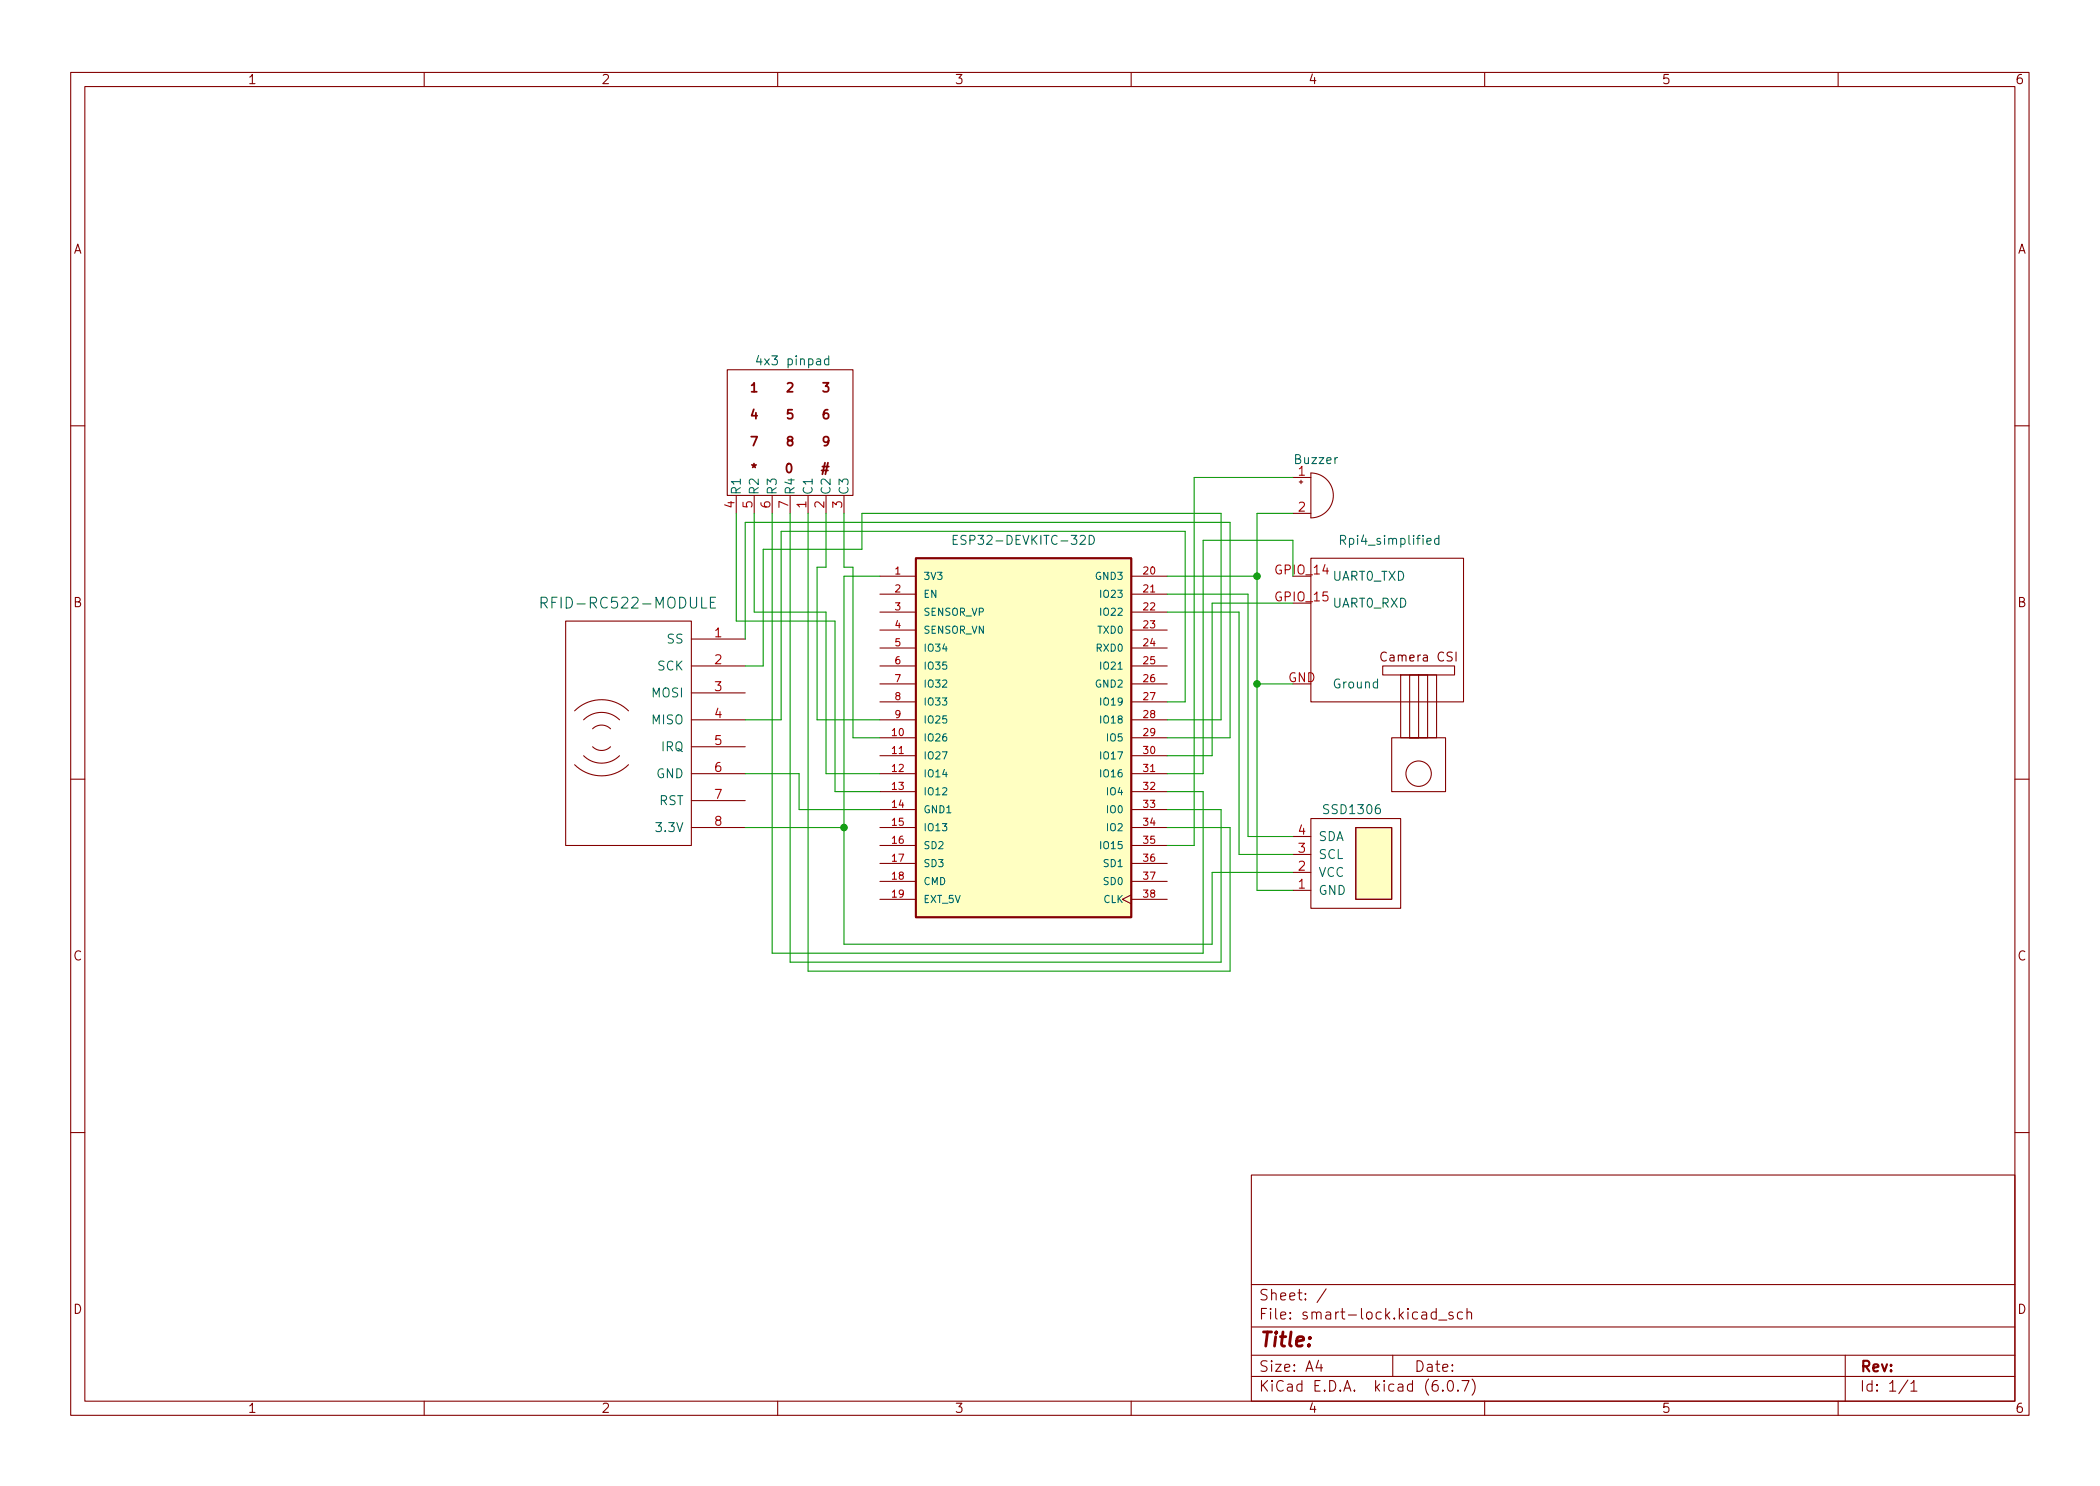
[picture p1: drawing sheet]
<svg xmlns="http://www.w3.org/2000/svg" width="297mm" height="210mm" viewBox="0 0 297 210" stroke-linecap="round" stroke-linejoin="round" font-family="sans-serif">
<g fill="none" stroke="#840000" stroke-width=".15">
<path d="M10 10.2h277v190.1h-277zM12 12.2h273v186.1h-273zM60 10.2v2M110 10.2v2M160 10.2v2M210 10.2v2M260 10.2v2M102.9 52.3h17.7v17.8h-17.7zM10 60.2h2M104.1 70.1v2.5M106.7 70.1v2.5M109.2 70.1v2.5"/>
<path d="M111.8 70.1v2.5M114.3 70.1v2.5M116.8 70.1v2.5M119.4 70.1v2.5M182.9 67.6h2.5M182.9 72.6h2.5M183.8 68.2h.5M184 67.9v.5M185.4 79h21.6v20.3h-21.6zM185.4 66.9a3.2 3.2 0 0 1 3.2 3.2 3.2 3.2 0 0 1-3.2 3.2zM285 60.2h2M80 87.9h17.8v31.7h-17.8z"/>
<path d="M97.8 94.2h7.6M97.8 90.4h7.6M97.8 98h7.6M124.5 81.5h5M124.5 84.1h5M124.5 86.6h5M124.5 89.1h5M124.5 91.7h5M124.5 94.2h5M124.5 96.8h5M124.5 99.3h5M160 81.5h5.1"/>
<path d="M160 84.1h5.1M160 86.6h5.1M160 89.1h5.1M160 91.7h5.1M160 94.2h5.1M160 96.8h5.1M160 99.3h5.1M195.6 94.2h10.1v1.3h-10.1zM198.1 95.5h5.1v8.9h-5.1zM200.7 95.5v8.9h-1.3h2.5v-8.9h-2.5v8.9M10 110.2h2M81.3 100.6a5.4 5.4 0 0 1 7.6 0"/>
<path d="M81.3 108.2a5.4 5.4 0 0 0 7.6 0M82.5 101.8a3.6 3.6 0 0 1 5.1 0M82.5 106.9a3.6 3.6 0 0 0 5.1 0M83.8 103.1a1.8 1.8 0 0 1 2.6 0M83.8 105.7a1.8 1.8 0 0 0 2.6 0M97.8 109.5h7.6M97.8 117.1h7.6M97.8 101.8h7.6M97.8 105.7h7.6M97.8 113.3h7.6M124.5 104.4h5M124.5 106.9h5"/>
<path d="M124.5 109.5h5M124.5 112h5M124.5 114.5h5M124.5 117.1h5M124.5 119.6h5M124.5 101.8h5M160 104.4h5.1M160 106.9h5.1M160 109.5h5.1M160 112h5.1M160 114.5h5.1M160 117.1h5.1"/>
<path d="M160 119.6h5.1M160 101.8h5.1M182.9 118.4h2.5M185.4 115.8h12.7v12.7h-12.7zM191.8 117.1h5v10.1h-5zM196.8 104.4h7.7v7.6h-7.7zM285 110.2h2M124.5 122.2h5M124.5 124.7h5M124.5 127.2h5M160 126.6l-1.3 .6 1.3 .7M160 122.2h5.1"/>
<path d="M160 124.7h5.1M160 127.2h5.1M182.9 126h2.5M182.9 123.4h2.5M182.9 120.9h2.5M195.6 122.2h.1M10 160.2h2M177 166.3h108v32h-108zM285 160.2h2M60 198.3v2M110 198.3v2M160 198.3v2"/>
<path d="M177 194.8h108M177 191.8h108M177 187.8h108M177 181.8h108M186.5 192.5l-.4 1h1M186.9 193v1M187.6 182.4l-1.3 1.9M197 191.8v3M203.1 185.7l-.4-.1-.3 .3v.4l.2 .3h.1h.4M203.1 185.1v1.5M203.5 186.8h1.1M204.1 196.7v.1h-.1l.1-.1v.1"/>
<path d="M204.9 195.4a.36 .36 0 0 1 .6 .2 .77 .77 0 0 1-.4 1.2 1 1 0 0 1-.2-1.4zM205.5 185.7l-.4-.1-.2 .2 .1 .3 .5 .1 .1 .1-.1 .3h-.1h-.5M206.2 196.7l.1 .1h-.1h-.1l.1-.1v.1M206.8 195.3h1l-.7 1.5M206.9 185.7l-.5-.1-.3 .3v.4l.2 .3h.1h.5M207.5 185.8a.37 .37 0 0 1 .6 0v.8M207.5 185.1v1.5M208.2 195.1a1.72 1.72 0 0 1 0 2.3M210 198.3v2M260 198.3v2M261 191.8v6.5M269.9 195.3l-1.3 1.9"/>
<path d="M270.3 195.8l.4-.5v1.5M270.3 196.8h.9"/>
<circle cx="200.7" cy="109.5" r="1.8"/>
</g>
<g fill="none" stroke="#840000" stroke-width=".25">
<path d="M106.3 54.5l.4-.3v1.2M106.3 55.4h.7M106.6 57.9l-.3 .9h.8M106.9 58.4v.8M116.4 54.2h.8l-.4 .4 .3 .2v.5l-.1 .1h-.4l-.2-.1M117.1 58a.5 .5 0 0 0-.6 .5v.5l.1 .2h.4l.1-.1 .1-.4-.1-.2h-.4l-.2 .2M106.3 61.8h.8l-.5 1.3M106.3 65.8l.3 .1 .4-.1M106.5 66.1l.1-.2 .2 .2M106.6 65.6v.3M116.2 66.6h.9M116.3 66h.9"/>
<path d="M116.7 65.5l-.4 1.6M117.1 65.5l-.4 1.6M117.2 62.3l-.2 .3-.4-.1-.1-.2v-.3l.1-.2h.4l.1 .1a.84 .84 0 0 1-.3 1.2h-.2M129.5 79h30.5v50.8h-30.5z"/>
</g>
<g fill="none" stroke="#006464" stroke-width=".15">
<path d="M117.2 50.8h-.3l-.3 .2v.4l.1 .2h.5M117.2 50.4v1.2M134.8 76.4h.5M135.4 75.8h-.6v1.2h.6M154.1 75.8a.64 .64 0 0 1 .7 .6 .64 .64 0 0 1-.7 .6zM203.5 76.2h-.3l-.3 .2v.4l.1 .2h.5M203.5 75.8v1.2M76.5 85.3h.6a.41 .41 0 0 0 .3-.4 .41 .41 0 0 0-.3-.4h-.6v1.5M76.9 85.3l.5 .7M100.5 85.2h.5M101.2 84.5h-.7v1.5h.7M194.8 96.6l-.3-.1-.3 .2v.4l.2 .2h.4"/>
<path d="M194.8 96.1v1.2"/>
</g>
<g fill="#ffffc2" stroke="#ffffc2" stroke-width=".14">
<path d="M191.8 117.1h5v10.1h-5z"/>
<path d="M129.5 79h30.5v50.8h-30.5z"/>
</g>
<path d="M206 92.3v1.2" fill="none" stroke="#840000" stroke-width=".16"/>
<g fill="none" stroke="#009600" stroke-width=".15">
<path d="M104.1 72.6v15.3h14v24.1h6.4M106.7 72.6v14h10.1v22.9h7.7M109.2 72.6v62.3h61v-22.9h-5.1M111.8 72.6v63.5h60.9v-21.6h-7.6M114.3 72.6v64.8h59.7v-20.3h-8.9M116.8 72.6v7.7h-1.2v21.5h8.9M119.4 72.6v7.7h1.2v24.1h3.9M182.9 72.6h-5.1v53.4h5.1M182.9 67.6h-14v52h-3.8M105.4 94.2h2.5v-16.5h14v-5.1h50.8v29.2h-7.6M105.4 90.4v-16.5h68.6v30.5h-8.9M124.5 81.5h-5.1v52.1h52v-10.2h11.5"/>
<path d="M165.1 99.3h2.5v-24.1h-57.1v26.6h-5.1M165.1 84.1h11.4v34.3h6.4M165.1 81.5h12.7M165.1 86.6h10.2v34.3h7.6M177.8 96.8h5.1M182.9 81.5v-5.1h-12.7v33.1h-5.1M182.9 85.3h-11.5v21.6h-6.3M105.4 109.5h7.6v5h11.5M105.4 117.1h14"/>
</g>
<g fill="#009600" stroke="#009600" stroke-width=".15">
<circle cx="177.8" cy="96.8" r=".46"/>
<circle cx="177.8" cy="81.5" r=".46"/>
<circle cx="119.4" cy="117.1" r=".46"/>
</g>
<text font-size="2.8" fill="#840000" x="178" y="190.6">Title:</text>
<text font-size="2.1" fill="#006464" x="77.8" y="86.1">RFID-RC522-MODULE</text>
<g font-size="2.1" fill="#840000">
<text x="178" y="184">Sheet: /</text>
<text x="178" y="186.7">File: smart-lock.kicad_sch</text>
<text x="178" y="196.9">KiCad E.D.A. kicad (6.0.7)</text>
<text x="178" y="194.1">Size: A4</text>
<text x="200" y="194.1">Date:</text>
<text x="263" y="194.1">Rev:</text>
<text x="263" y="196.9">Id: 1/1</text>
</g>
<g font-size="1.8" fill="#840000">
<text x="35" y="11.9">1</text>
<text x="85" y="11.9">2</text>
<text x="135" y="11.9">3</text>
<text x="185" y="11.9">4</text>
<text x="235" y="11.9">5</text>
<text x="285" y="11.9">6</text>
<text x="10.3" y="35.9">A</text>
<text x="285.3" y="35.9">A</text>
<text x="111.3" y="55.5">2</text>
<text x="111.3" y="59.3">5</text>
<text x="111.3" y="63.1">8</text>
<text x="111.1" y="66.9">0</text>
<text x="10.3" y="85.9">B</text>
<text x="285.3" y="85.9">B</text>
<text x="195.7" y="93.6">Camera CSI</text>
<text x="10.3" y="135.9">C</text>
<text x="285.3" y="135.9">C</text>
<text x="10.3" y="185.9">D</text>
<text x="285.3" y="185.9">D</text>
<text x="35" y="199.9">1</text>
<text x="85" y="199.9">2</text>
<text x="135" y="199.9">3</text>
<text x="185" y="199.9">4</text>
<text x="235" y="199.9">5</text>
<text x="285" y="199.9">6</text>
</g>
<g font-size="1.8" fill="#006464">
<text x="107.5" y="51.7">4x3 pinpad</text>
<text x="183.2" y="65.7">Buzzer</text>
<text x="104.8" y="70.1" transform="rotate(-90 104.8 70.1)">R1</text>
<text x="107.3" y="70.1" transform="rotate(-90 107.3 70.1)">R2</text>
<text x="109.9" y="70.1" transform="rotate(-90 109.9 70.1)">R3</text>
<text x="112.4" y="70.1" transform="rotate(-90 112.4 70.1)">R4</text>
<text x="114.9" y="70.1" transform="rotate(-90 114.9 70.1)">C1</text>
<text x="117.5" y="70.1" transform="rotate(-90 117.5 70.1)">C2</text>
<text x="120" y="70.1" transform="rotate(-90 120 70.1)">C3</text>
<text x="135.9" y="77.1">ESP32-DEVKITC-32D</text>
<text x="190" y="77.1">Rpi4_simplified</text>
<text x="188.4" y="82.2">UART0_TXD</text>
<text x="188.4" y="86">UART0_RXD</text>
<text x="93" y="94.9">SCK</text>
<text x="94.4" y="91.1">SS</text>
<text x="92.3" y="98.7">MOSI</text>
<text x="188.4" y="97.4">Ground</text>
<text x="92.3" y="102.5">MISO</text>
<text x="93.6" y="106.3">IRQ</text>
<text x="92.8" y="110.1">GND</text>
<text x="93.2" y="113.9">RST</text>
<text x="93.1" y="117.7">3.3V</text>
<text x="186.4" y="119">SDA</text>
<text x="187.5" y="115.2">SSD1306</text>
<text x="186.4" y="124.1">VCC</text>
<text x="186.4" y="121.5">SCL</text>
<text x="186.4" y="126.6">GND</text>
</g>
<g font-size="1.8" fill="#a90000">
<text x="103.9" y="71.9" transform="rotate(-90 103.9 71.9)">4</text>
<text x="106.4" y="71.9" transform="rotate(-90 106.4 71.9)">5</text>
<text x="109" y="71.9" transform="rotate(-90 109 71.9)">6</text>
<text x="111.5" y="71.9" transform="rotate(-90 111.5 71.9)">7</text>
<text x="114" y="71.9" transform="rotate(-90 114 71.9)">1</text>
<text x="116.6" y="71.9" transform="rotate(-90 116.6 71.9)">2</text>
<text x="119.1" y="71.9" transform="rotate(-90 119.1 71.9)">3</text>
<text x="183.7" y="67.3">1</text>
<text x="183.7" y="72.4">2</text>
<text x="180.5" y="81.3">GPIO_14</text>
<text x="180.5" y="85.1">GPIO_15</text>
<text x="101.1" y="90.2">1</text>
<text x="101.1" y="94">2</text>
<text x="101.1" y="97.8">3</text>
<text x="101.1" y="101.6">4</text>
<text x="182.2" y="96.5">GND</text>
<text x="101.1" y="105.4">5</text>
<text x="101.1" y="109.2">6</text>
<text x="101.1" y="113">7</text>
<text x="101.1" y="116.8">8</text>
<text x="183.7" y="118.1">4</text>
<text x="183.7" y="125.7">1</text>
<text x="183.7" y="123.2">2</text>
<text x="183.7" y="120.6">3</text>
</g>
<g font-size="1.4" fill="#a90000">
<text x="126.6" y="81.3">1</text>
<text x="126.6" y="83.8">2</text>
<text x="161.8" y="81.3">20</text>
<text x="161.8" y="83.8">21</text>
<text x="126.6" y="86.4">3</text>
<text x="126.6" y="88.9">4</text>
<text x="161.8" y="86.4">22</text>
<text x="161.8" y="88.9">23</text>
<text x="126.6" y="91.4">5</text>
<text x="126.6" y="94">6</text>
<text x="161.8" y="91.4">24</text>
<text x="161.8" y="94">25</text>
<text x="126.6" y="96.5">7</text>
<text x="126.6" y="99.1">8</text>
<text x="126.6" y="101.6">9</text>
<text x="161.8" y="96.5">26</text>
<text x="161.8" y="99.1">27</text>
<text x="161.8" y="101.6">28</text>
<text x="126.2" y="104.1">10</text>
<text x="126.2" y="106.7">11</text>
<text x="161.8" y="104.1">29</text>
<text x="161.8" y="106.7">30</text>
<text x="126.2" y="109.2">12</text>
<text x="126.2" y="111.8">13</text>
<text x="161.8" y="109.2">31</text>
<text x="161.8" y="111.8">32</text>
<text x="126.2" y="114.3">14</text>
<text x="126.2" y="116.8">15</text>
<text x="126.2" y="119.4">16</text>
<text x="161.8" y="114.3">33</text>
<text x="161.8" y="116.8">34</text>
<text x="161.8" y="119.4">35</text>
<text x="126.2" y="121.9">17</text>
<text x="126.2" y="124.5">18</text>
<text x="161.8" y="121.9">36</text>
<text x="161.8" y="124.5">37</text>
<text x="126.2" y="127">19</text>
<text x="161.8" y="127">38</text>
</g>
<g font-size="1.4" fill="#006464">
<text x="130.6" y="82">3V3</text>
<text x="155.1" y="82">GND3</text>
<text x="130.6" y="84.6">EN</text>
<text x="130.6" y="87.1">SENSOR_VP</text>
<text x="130.6" y="89.7">SENSOR_VN</text>
<text x="155.4" y="89.7">TXD0</text>
<text x="155.9" y="84.6">IO23</text>
<text x="155.9" y="87.1">IO22</text>
<text x="130.6" y="92.2">IO34</text>
<text x="130.6" y="94.7">IO35</text>
<text x="155.2" y="92.2">RXD0</text>
<text x="155.9" y="94.7">IO21</text>
<text x="130.6" y="97.3">IO32</text>
<text x="130.6" y="99.8">IO33</text>
<text x="155.1" y="97.3">GND2</text>
<text x="155.9" y="99.8">IO19</text>
<text x="130.6" y="104.9">IO26</text>
<text x="130.6" y="107.4">IO27</text>
<text x="130.6" y="102.4">IO25</text>
<text x="155.9" y="102.4">IO18</text>
<text x="155.9" y="107.4">IO17</text>
<text x="156.7" y="104.9">IO5</text>
<text x="130.6" y="110">IO14</text>
<text x="130.6" y="112.5">IO12</text>
<text x="155.9" y="110">IO16</text>
<text x="156.7" y="112.5">IO4</text>
<text x="130.6" y="115.1">GND1</text>
<text x="130.6" y="117.6">IO13</text>
<text x="156.7" y="115.1">IO0</text>
<text x="156.7" y="117.6">IO2</text>
<text x="130.6" y="120.1">SD2</text>
<text x="130.6" y="122.7">SD3</text>
<text x="130.6" y="125.2">CMD</text>
<text x="155.9" y="120.1">IO15</text>
<text x="156.3" y="122.7">SD1</text>
<text x="156.3" y="125.2">SD0</text>
<text x="130.6" y="127.8">EXT_5V</text>
<text x="156.1" y="127.8">CLK</text>
</g>
</svg>
